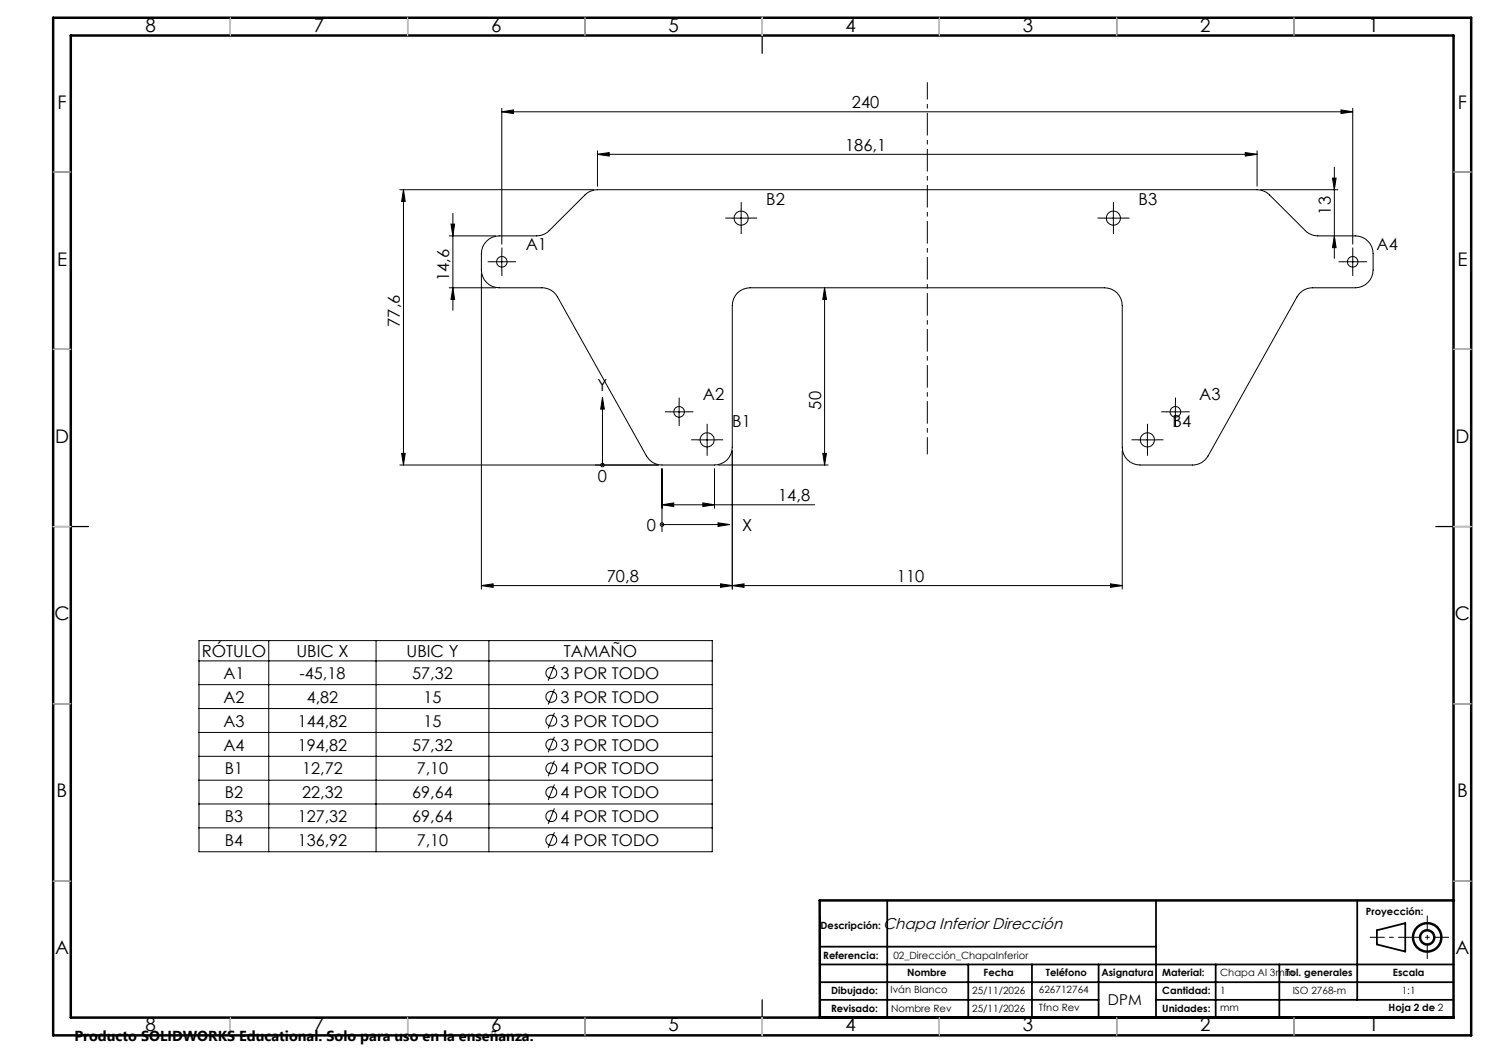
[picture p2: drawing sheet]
<svg xmlns="http://www.w3.org/2000/svg" width="420mm" height="297mm" viewBox="0 0 420 297" stroke-linecap="round" stroke-linejoin="round" font-family="sans-serif">
<g fill="none" stroke="#000" stroke-width=".28">
<path d="M141.5 31.5l3.4-.5v1zM141.5 30.5v38.4M141.5 31.5h240.1M378.2 31l3.4 .5-3.4 .5zM381.6 30.5v38.4M112.8 53.5h54.7M113.8 53.5l.5 3.3h-1zM113.8 53.5v77.7M168.5 43.5l3.3-.5v1zM168.5 42.5v10M168.5 43.5h186.1M209.1 59v5"/>
<path d="M314 59v5M351.3 43l3.3 .5-3.3 .5zM354.6 42.5v10M355.6 53.5h21.8M375.8 50.2h1.1l-.5 3.3zM376.4 47.2v25.7M126.7 66.5h13.1M127.2 63.2h1l-.5 3.3zM127.7 60.2v27.3M135.8 77.2v89M137.3 68a5 5 0 0 1 3.5-1.5h10.6a5 5 0 0 0 3.5-1.5l10.1-10a5 5 0 0 1 3.5-1.5h186.1a5 5 0 0 1 3.5 1.5l10.1 10a5 5 0 0 0 3.5 1.5h10.6a5.1 5.1 0 0 1 5 5v4.7a5.1 5.1 0 0 1-5 5h-12.1a4.9 4.9 0 0 0-4.3 2.5l-25.2 44.9a4.9 4.9 0 0 1-4.3 2.6h-14.8a5 5 0 0 1-5.1-5.1v-39.9a4.9 4.9 0 0 0-5-5h-99.9a4.9 4.9 0 0 0-5 5v39.9a5 5 0 0 1-5.1 5.1h-14.8a4.9 4.9 0 0 1-4.3-2.6l-25.2-44.9a4.9 4.9 0 0 0-4.3-2.5h-12.1a5.1 5.1 0 0 1-5-5v-4.7a4.8 4.8 0 0 1 1.5-3.5zM139.1 73.8h4.9"/>
<path d="M141.5 71.4v4.9M206.6 61.5h5M311.5 61.5h5M376.4 66.5l.5 3.3h-1.1zM379.1 73.8h4.9M381.6 71.4v4.9M126.7 81.2h13.1M127.7 81.2l.5 3.3h-1zM232.6 81.2l.5 3.3h-1zM232.6 81.2v50M169.9 112.1l.6 3.3h-1.1zM169.9 115.4v15.8"/>
<path d="M189.1 116.2h5M191.6 113.7v5M329 116.2h5M331.5 113.7v5M112.8 131.2h72.9M113.3 127.9h1l-.5 3.3zM186.7 132.2v17.8M197 124.1h5M199.5 121.6v5M201.5 132.2v11.2M202.6 131.2h31M206.6 127.2v39"/>
<path d="M232.1 127.9h1l-.5 3.3zM316.5 127.2v39M321.1 124.1h5M323.6 121.6v5M186.7 142.4l3.3-.6v1.1zM186.7 142.4h43.1M186.7 148h15.8M198.3 141.8l3.2 .6-3.2 .5zM202.5 147.5l3.3 .5-3.3 .5zM135.8 165.2l3.3-.5v1zM135.8 165.2h180.7M203.2 164.7l3.4 .5-3.4 .5z"/>
<path d="M206.6 165.2l3.3-.5v1zM313.2 164.7l3.3 .5-3.3 .5zM56.1 180.7h144.8v59.5h-144.8zM56.1 186.4h144.8M56.1 193.1h144.8M56.1 199.8h144.8M75.8 180.7v59.5M106.1 180.7v59.5M137.9 180.7v59.5M156.4 187.6l-1.8 4.4M156.4 194.3l-1.8 4.4M56.1 206.6h144.8"/>
<path d="M56.1 213.3h144.8M156.4 201.1l-1.8 4.4M156.4 207.8l-1.8 4.4M156.4 214.6l-1.8 4.3M56.1 220.1h144.8M56.1 226.8h144.8M56.1 233.5h144.8M156.4 221.3l-1.8 4.3M156.4 228l-1.8 4.4M156.4 234.7l-1.8 4.4"/>
<circle cx="141.6" cy="73.9" r="1.5"/>
<circle cx="209.1" cy="61.5" r="2"/>
<circle cx="314" cy="61.5" r="2"/>
<circle cx="381.5" cy="73.9" r="1.5"/>
<circle cx="191.6" cy="116.2" r="1.51"/>
<circle cx="331.5" cy="116.2" r="1.51"/>
<circle cx="169.9" cy="131.2" r=".5"/>
<circle cx="199.5" cy="124.1" r="2"/>
<circle cx="323.6" cy="124.1" r="2"/>
<circle cx="186.7" cy="147.9" r=".5"/>
<circle cx="155.5" cy="189.8" r="1.53"/>
<circle cx="155.5" cy="196.5" r="1.53"/>
<circle cx="155.5" cy="203.3" r="1.54"/>
<circle cx="155.5" cy="210" r="1.53"/>
<circle cx="155.5" cy="216.7" r="1.53"/>
<circle cx="155.5" cy="236.9" r="1.54"/>
<circle cx="155.5" cy="230.2" r="1.53"/>
<circle cx="155.5" cy="223.5" r="1.53"/>
</g>
<g fill="none" stroke="#000" stroke-width=".7" stroke-linecap="butt">
<circle cx="402.6" cy="264.4" r="4"/>
<circle cx="402.6" cy="264.4" r="2"/>
</g>
<g fill="none" stroke="#000" stroke-width=".28" stroke-dasharray="15.2 1.3 1.3 1.3" stroke-linecap="butt">
<path d="M209.1 59v-2M314.1 59v-2M139.1 73.8h-1.5M141.6 71.3v-1.5M141.6 76.3v1.5M144.1 73.8h1.5M206.6 61.5h-2M209.1 64v2M211.6 61.5h2M311.6 61.5h-2M314.1 64v2M316.6 61.5h2"/>
<path d="M379.1 73.8h-1.5M381.6 71.3v-1.5M381.6 76.3v1.5M384.1 73.8h1.5M189.1 116.1h-1.5M191.6 113.6v-1.5M191.6 118.6v1.5M194.1 116.1h1.5M329.1 116.1h-1.5M331.6 113.6v-1.5M331.6 118.6v1.5M334.1 116.1h1.5"/>
<path d="M197 124h-2M199.5 121.5v-2M199.5 126.5v2M202 124h2M321.2 124h-2M323.7 121.5v-2M323.7 126.5v2M326.2 124h2"/>
</g>
<path d="M261.6 128.1v-104.9" fill="none" stroke="#000" stroke-width=".28" stroke-dasharray="6.3 1.3 1.3 1.3" stroke-dashoffset="1.5" stroke-linecap="butt"/>
<path d="M408.7 264.4h-22.3" fill="none" stroke="#000" stroke-width=".28" stroke-dasharray="6.3 1.3 1.3 1.3" stroke-dashoffset="2.2" stroke-linecap="butt"/>
<path d="M402.6 258.2v12.3" fill="none" stroke="#000" stroke-width=".28" stroke-dasharray="6.3 1.3 1.3 1.3" stroke-dashoffset="2.1" stroke-linecap="butt"/>
<g fill="none" stroke="#000" stroke-width=".35">
<path d="M65 5v5M115 5v5M165 5v5M215 5v10M265 5v5M315 5v5M365 5v5M15 48.5h5M410 48.5h5M15 98.5h5M410 98.5h5M15 148.5h10"/>
<path d="M405 148.5h10M15 198.5h5M410 198.5h5M15 248.5h5M410 248.5h5M65 287v5M115 287v5M165 287v5M215 282v10M265 287v5M315 287v5M365 287v5"/>
</g>
<g fill="none" stroke="#000" stroke-width=".5">
<path d="M250.3 254v33M326.1 254v33M382.8 254v28M231.2 267h94.9M231.2 272h178.9M231.2 277h178.8M273.1 272v15M291.1 272v15M309.9 272v15M342.9 272v15M360.9 272v15M388.4 262.4l8-2v8l-8-2z"/>
<path d="M231.2 282h78.7M326.1 282h83.9"/>
</g>
<path d="M15 5h400v287h-400zM20 10h390v277h-390zM410.1 254h-178.9v33" fill="none" stroke="#000" stroke-width=".7"/>
<g fill="none" stroke="#c0c0c0" stroke-width=".35">
<path d="M65 5v5M115 5v5M165 5v5M215 5v5M265 5v5M315 5v5M365 5v5M15 48.5h5M410 48.5h5M15 98.5h5M410 98.5h5M15 148.5h5"/>
<path d="M410 148.5h5M15 198.5h5M410 198.5h5M15 248.5h5M410 248.5h5M65 287v5M115 287v5M165 287v5M215 287v5M265 287v5M315 287v5M365 287v5"/>
</g>
<g fill="#000">
<path d="M232.6 81.2l.5 3.3h-1zM232.1 127.9h1l-.5 3.3zM127.2 63.2h1l-.5 3.3zM127.7 81.2l.5 3.3h-1zM113.8 53.5l.5 3.3h-1zM113.3 127.9h1l-.5 3.3zM375.8 50.2h1.1l-.5 3.3zM376.4 66.5l.5 3.3h-1.1z"/>
<path d="M203.2 164.7l3.4 .5-3.4 .5zM135.8 165.2l3.3-.5v1z"/>
<path d="M206.6 165.2l3.3-.5v1zM313.2 164.7l3.3 .5-3.3 .5zM168.5 43.5l3.3-.5v1zM351.3 43l3.3 .5-3.3 .5zM141.5 31.5l3.4-.5v1zM378.2 31l3.4 .5-3.4 .5zM186.7 142.4l3.3-.6v1.1zM198.3 141.8l3.2 .6-3.2 .5zM202.5 147.5l3.3 .5-3.3 .5zM169.9 112.1l.6 3.3h-1.1z"/>
</g>
<g font-size="5.3">
<text x="41" y="8.9">8</text>
<text x="88.5" y="8.9">7</text>
<text x="138.5" y="8.9">6</text>
<text x="188.5" y="8.9">5</text>
<text x="238.5" y="8.9">4</text>
<text x="288.5" y="8.9">3</text>
<text x="338.5" y="8.9">2</text>
<text x="386" y="8.9">1</text>
<text x="16.2" y="30.7">F</text>
<text x="411.2" y="30.7">F</text>
<text x="16.1" y="74.9">E</text>
<text x="411.1" y="74.9">E</text>
<text x="15.5" y="124.9">D</text>
<text x="410.5" y="124.9">D</text>
<text x="15.4" y="174.9">C</text>
<text x="410.4" y="174.9">C</text>
<text x="16" y="224.9">B</text>
<text x="411" y="224.9">B</text>
<text x="15.5" y="269.2">A</text>
<text x="410.5" y="269.2">A</text>
<text x="41" y="290.9">8</text>
<text x="88.5" y="290.9">7</text>
<text x="138.5" y="290.9">6</text>
<text x="188.5" y="290.9">5</text>
<text x="238.5" y="290.9">4</text>
<text x="288.5" y="290.9">3</text>
<text x="338.5" y="290.9">2</text>
<text x="386" y="290.9">1</text>
</g>
<g font-size="4.7">
<text x="240.3" y="30.5">240</text>
<text x="238.4" y="42.5">186,1</text>
<text x="216.1" y="58">B2</text>
<text x="321.1" y="58">B3</text>
<text x="375.4" y="60.5" transform="rotate(-90 375.4 60.5)">13</text>
<text x="148.3" y="70.6">A1</text>
<text x="388.3" y="70.6">A4</text>
<text x="126.7" y="79.3" transform="rotate(-90 126.7 79.3)">14,6</text>
<text x="112.8" y="92.1" transform="rotate(-90 112.8 92.1)">77,6</text>
<text x="168.6" y="110.3">Y</text>
<text x="198.3" y="112.9">A2</text>
<text x="338.3" y="112.9">A3</text>
<text x="231.6" y="115.5" transform="rotate(-90 231.6 115.5)">50</text>
<text x="206.5" y="120.5">B1</text>
<text x="330.7" y="120.5">B4</text>
<text x="168.7" y="135.9">0</text>
<text x="219.5" y="141.3">14,8</text>
<text x="182.5" y="149.7">0</text>
<text x="209.3" y="149.7">X</text>
<text x="171.2" y="164.1">70,8</text>
<text x="253" y="164.1">110</text>
<text x="56.9" y="185.2">RÓTULO</text>
<text x="83.6" y="185.2">UBIC X</text>
<text x="114.7" y="185.2">UBIC Y</text>
<text x="159.1" y="185.2">TAMAÑO</text>
</g>
<g font-size="4.6">
<text x="63" y="191.5">A1</text>
<text x="84.5" y="191.5">-45,18</text>
<text x="116.3" y="191.5">57,32</text>
<text x="158.1" y="191.5">3 POR TODO</text>
<text x="63" y="198.3">A2</text>
<text x="86.5" y="198.3">4,82</text>
<text x="119.5" y="198.3">15</text>
<text x="158.1" y="198.3">3 POR TODO</text>
<text x="63" y="205">A3</text>
<text x="84" y="205">144,82</text>
<text x="119.5" y="205">15</text>
<text x="158.1" y="205">3 POR TODO</text>
<text x="63" y="211.7">A4</text>
<text x="84" y="211.7">194,82</text>
<text x="116.3" y="211.7">57,32</text>
<text x="158.1" y="211.7">3 POR TODO</text>
<text x="63.4" y="218.4">B1</text>
<text x="85.2" y="218.4">12,72</text>
<text x="117.6" y="218.4">7,10</text>
<text x="158.1" y="218.4">4 POR TODO</text>
<text x="63.4" y="225.2">B2</text>
<text x="85.2" y="225.2">22,32</text>
<text x="116.3" y="225.2">69,64</text>
<text x="158.1" y="225.2">4 POR TODO</text>
<text x="63.4" y="231.9">B3</text>
<text x="84" y="231.9">127,32</text>
<text x="116.3" y="231.9">69,64</text>
<text x="158.1" y="231.9">4 POR TODO</text>
<text x="63.4" y="238.6">B4</text>
<text x="84" y="238.6">136,92</text>
<text x="117.6" y="238.6">7,10</text>
<text x="158.1" y="238.6">4 POR TODO</text>
</g>
<text font-size="4.4" x="249.1" y="261.9">Chapa Inferior Dirección</text>
<text font-size="4.2" x="312.5" y="283.3">DPM</text>
<text font-size="4.1" x="21" y="293.7">Producto SOLIDWORKS Educational. Solo para uso en la enseñanza.</text>
<g font-size="2.8">
<text x="231.5" y="261.9">Descripción:</text>
<text x="385.3" y="258">Proyección:</text>
<text x="232.2" y="270.5">Referencia:</text>
<text x="252" y="270.5">02_Dirección_ChapaInferior</text>
<text x="255.9" y="275.3">Nombre</text>
<text x="277.4" y="275.3">Fecha</text>
<text x="295" y="275.3">Teléfono</text>
<text x="310.7" y="275.2">Asignatura</text>
<text x="327.8" y="275.3">Material:</text>
<text x="344.2" y="275.2">Chapa Al 3mm</text>
<text x="362.6" y="275.3">Tol. generales</text>
<text x="392.9" y="275.3">Escala</text>
<text x="234.4" y="280.4">Dibujado:</text>
<text x="251.2" y="280.2">Iván Blanco</text>
<text x="274.2" y="280.4">25/11/2026</text>
<text x="293" y="280.2">626712764</text>
<text x="327.8" y="280.5">Cantidad:</text>
<text x="344.2" y="280.4">1</text>
<text x="364.6" y="280.5">ISO 2768-m</text>
<text x="395.4" y="280.5">1:1</text>
<text x="234.4" y="285.4">Revisado:</text>
<text x="251.3" y="285.4">Nombre Rev</text>
<text x="274.2" y="285.4">25/11/2026</text>
<text x="293" y="285.3">Tfno Rev</text>
<text x="327.8" y="285.4">Unidades:</text>
<text x="344.2" y="285.3">mm</text>
<text x="391.7" y="285.3">Hoja 2 de 2</text>
</g>
</svg>
